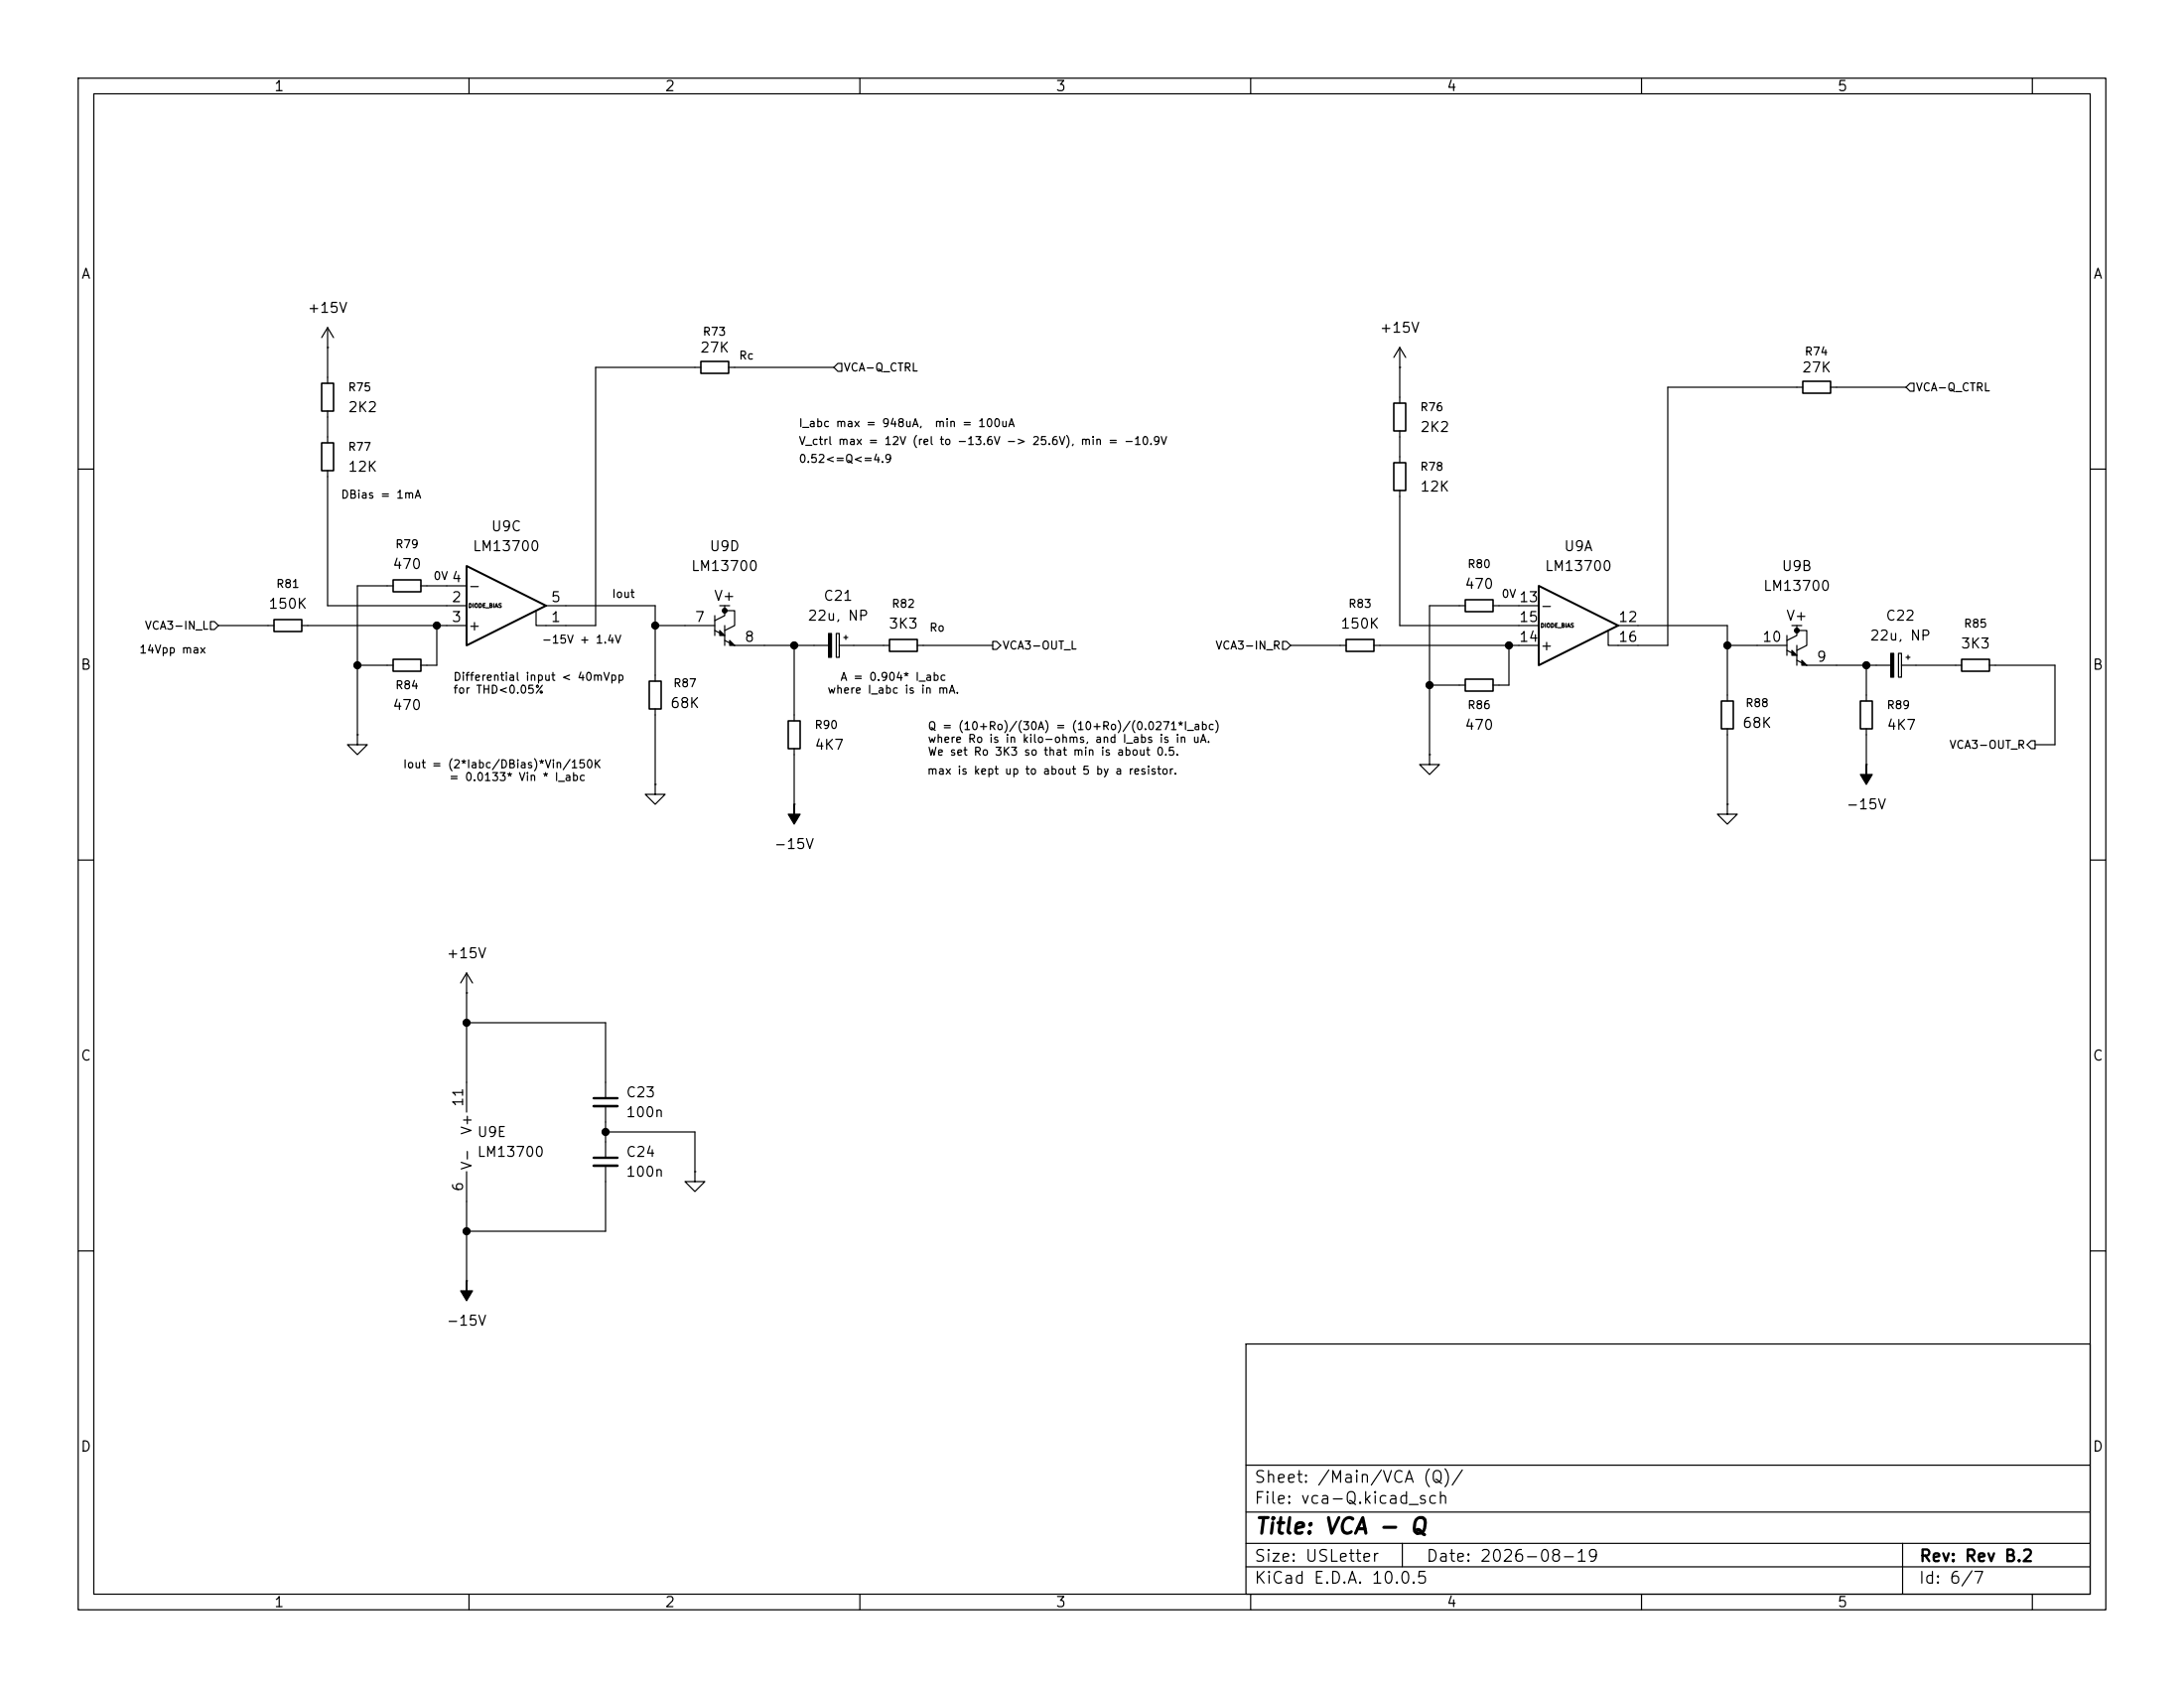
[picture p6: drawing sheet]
<svg xmlns="http://www.w3.org/2000/svg" width="279mm" height="216mm" viewBox="0 0 279 216" stroke-linecap="round" stroke-linejoin="round" font-family="sans-serif">
<g fill="none" stroke="#000" stroke-width=".15">
<path d="M10 10h259.4v195.9h-259.4zM12 12h255.4v191.9h-255.4zM60 10v2M110 10v2M160 10v2M210 10v2M260 10v2M41.9 44.5h.1M41.9 41.9v7.1M41.9 52.6v4M41.9 41.9l-.8 1.3M41.9 41.9l.8 1.3"/>
<path d="M89.7 47h-13.5v33h-7.6v-1.9M93.2 47h13.5M107.2 46.5h.5v1h-.5l-.5-.5zM179.1 47h.1M179.1 44.5v7.1M179.1 55.1v4.1M179.1 44.5l-.8 1.2M179.1 44.5l.7 1.2M230.6 49.5h-17.2v33.1h-7.7v-2M234.2 49.5h9.6M244.3 49h.6v1h-.6l-.5-.5zM10 60h2"/>
<path d="M26.9 79.5h.5l.5 .5-.5 .5h-.5zM41.9 60.2v17.3h17.8M50.3 74.9h-4.6v19.1M53.8 74.9h5.9M69.8 77.5h14v9.6M91.4 78.7v2.6M92.1 77.5h1.2M92.7 77.5v1.2l-1.3 .7M92.7 78.1h1.3v1.9l-1.3 .6M179.1 62.7v17.3h17.7M187.5 77.5h-4.6v19M191 77.5h5.8"/>
<path d="M267.4 60h2M27.9 80h7.2M38.6 80h21.1M45.7 94v1.3h1.3l-1.3 1.2-1.3-1.2h1.3M45.7 94h.1M45.7 85.1h4.6M55.9 80v5.1h-2.1M83.8 80h7.6M83.8 90.7v9.6M91.4 80.6l1.3 .7M92.7 81.9l1.3 .7h12M92.7 80v2.6"/>
<path d="M101.6 82.6v9.6M101.6 95.8v7.1M107 81h.4v3.1h-.4zM107.4 82.6h6.4M107.9 81.5h.6M108.2 81.3v.5M117.3 82.6h9.7M127 82h.5l.5 .6-.5 .5h-.5zM164.1 82h.5l.5 .6-.5 .5h-.5zM165.1 82.6h7.1M175.8 82.6h21M182.9 96.5v1.3h1.2l-1.2 1.3-1.3-1.3h1.3"/>
<path d="M182.9 96.5h.1M182.9 87.6h4.6M193 82.6v5h-2M207 80h14v9.7M221 82.6h7.6M221 93.2v9.7M228.6 81.3v2.5M228.6 83.2l1.3 .6M229.2 80h1.3M229.9 80v1.3l-1.3 .6M229.9 80.6h1.2v2l-1.2 .6M229.9 84.5l1.2 .6h10.8"/>
<path d="M229.9 82.6v2.5M238.8 97.8h.1M238.8 85.1v4.6M238.8 93.2v4.6M242.9 83.6h.4v3h-.4zM243.3 85.1h7.7M243.8 84.1h.5M244.1 83.8v.5M254.5 85.1h8.4v10.2h-2.6M259.8 94.7h.5v1.1h-.5l-.5-.5zM10 110h2M83.8 100.3v1.3h1.3l-1.3 1.3-1.3-1.3h1.3"/>
<path d="M83.8 100.3h.1M101.6 102.9h.1M221 102.9v1.2h1.2l-1.2 1.3-1.3-1.3h1.3M221 102.9h.1M267.4 110h2M59.7 127h.1M59.7 130.8h17.8v9.7M59.7 124.5v17.7M59.7 124.5l-.8 1.2M59.7 124.5l.8 1.2M59.7 149.9v13.9M77.5 141.5v6.6"/>
<path d="M77.5 149.1v8.4h-17.8M77.5 144.8h11.4v5.1M88.9 149.9v1.2h1.3l-1.3 1.3-1.3-1.3h1.3M88.9 149.9h.1M10 160h2M59.7 163.8h.1M159.4 171.9h108v32h-108zM267.4 160h2M159.4 197.4h108M159.4 193.4h108M159.4 187.4h108M179.4 197.4v3"/>
<path d="M243.4 197.4v6.5M60 203.9v2M110 203.9v2M159.4 200.4h108M160 203.9v2M210 203.9v2M260 203.9v2"/>
</g>
<g fill="none" stroke="#000" stroke-width=".2">
<path d="M41.1 49h1.6v3.6h-1.6zM41.1 56.6h1.6v3.6h-1.6zM89.7 46.2h3.5v1.6h-3.5zM178.3 51.6h1.5v3.5h-1.5zM178.3 59.2h1.5v3.5h-1.5zM230.6 48.8h3.6v1.5h-3.6zM35.1 79.2h3.5v1.6h-3.5zM50.3 74.2h3.5v1.5h-3.5zM187.5 76.7h3.5v1.5h-3.5zM50.3 84.3h3.5v1.6h-3.5zM83.1 87.1h1.5v3.6h-1.5zM100.8 92.2h1.6v3.6h-1.6z"/>
<path d="M113.8 81.8h3.5v1.5h-3.5zM172.2 81.8h3.6v1.5h-3.6zM187.5 86.9h3.5v1.5h-3.5zM220.2 89.7h1.5v3.5h-1.5zM238 89.7h1.5v3.5h-1.5zM251 84.3h3.5v1.6h-3.5z"/>
</g>
<path d="M75.9 140.5h3.1M75.9 148.1h3.1" fill="none" stroke="#000" stroke-width=".3"/>
<path d="M75.9 141.5h3.1M75.9 149.1h3.1" fill="none" stroke="#000" stroke-width=".33"/>
<path d="M92.1 80.6l.6 .7h-.6zM93.3 81.9l.7 .7h-.7zM106 81h.4v3.1h-.4zM229.2 83.2l.7 .6h-.7zM230.5 84.5l.6 .6h-.6zM238.8 97.8v1.3h.7l-.7 1.2-.8-1.2h.8zM241.9 83.6h.4v3h-.4zM101.6 102.9v1.2h.8l-.8 1.3-.8-1.3h.8zM59.7 163.8v1.3h.8l-.8 1.3-.8-1.3h.8z" fill="#000" stroke="#000" stroke-width=".15"/>
<g fill="#000" stroke="#000" stroke-width=".25">
<circle cx="92.7" cy="78.1" r=".25"/>
<circle cx="229.9" cy="80.6" r=".25"/>
</g>
<path d="M59.7 72.4l10.1 5.1-10.1 5.1zM196.8 74.9l10.2 5.1-10.2 5.1z" fill="none" stroke="#000" stroke-width=".25"/>
<g fill="#000" stroke="#000" stroke-width=".13">
<circle cx="45.7" cy="85.1" r=".46"/>
<circle cx="55.9" cy="80" r=".46"/>
<circle cx="83.8" cy="80" r=".46"/>
<circle cx="101.6" cy="82.6" r=".46"/>
<circle cx="182.9" cy="87.6" r=".46"/>
<circle cx="193" cy="82.6" r=".46"/>
<circle cx="221" cy="82.6" r=".46"/>
<circle cx="238.8" cy="85.1" r=".46"/>
<circle cx="59.7" cy="130.8" r=".46"/>
<circle cx="59.7" cy="157.5" r=".46"/>
<circle cx="77.5" cy="144.8" r=".46"/>
</g>
<text font-size="2" x="160.4" y="196.7">Title: VCA - Q</text>
<g font-size="1.5">
<text x="160.4" y="190">Sheet: /Main/VCA (Q)/</text>
<text x="160.4" y="192.7">File: vca-Q.kicad_sch</text>
<text x="160.4" y="202.9">KiCad E.D.A. 10.0.5</text>
<text x="160.4" y="200.1">Size: USLetter</text>
<text x="182.4" y="200.1">Date: 2026-08-19</text>
<text x="245.4" y="202.9">Id: 6/7</text>
<text x="245.4" y="200.1">Rev: Rev B.2</text>
</g>
<g font-size="1.3">
<text x="35" y="12">1</text>
<text x="85" y="12">2</text>
<text x="135" y="12">3</text>
<text x="185" y="12">4</text>
<text x="235" y="12">5</text>
<text x="10.3" y="36">A</text>
<text x="267.7" y="36">A</text>
<text x="39.2" y="40.3">+15V</text>
<text x="89.5" y="45.4">27K</text>
<text x="176.4" y="42.9">+15V</text>
<text x="230.4" y="48">27K</text>
<text x="44.4" y="53">2K2</text>
<text x="181.6" y="55.6">2K2</text>
<text x="44.4" y="60.7">12K</text>
<text x="181.6" y="63.2">12K</text>
<text x="60.4" y="70.8">LM13700</text>
<text x="62.7" y="68.3">U9C</text>
<text x="90.7" y="70.8">U9D</text>
<text x="200" y="70.8">U9A</text>
<text x="50.1" y="73.1">470</text>
<text x="57.7" y="77.3">2</text>
<text x="57.7" y="74.8">4</text>
<text x="59.8" y="75.9">-</text>
<text x="70.4" y="77.3">5</text>
<text x="88.3" y="73.4">LM13700</text>
<text x="91.3" y="77.2">V+</text>
<text x="105.3" y="77.2">C21</text>
<text x="187.3" y="75.6">470</text>
<text x="194.2" y="77.3">13</text>
<text x="197.5" y="73.4">LM13700</text>
<text x="225.5" y="75.9">LM13700</text>
<text x="227.8" y="73.4">U9B</text>
<text x="34.3" y="78.2">150K</text>
<text x="57.7" y="79.9">3</text>
<text x="59.8" y="81">+</text>
<text x="70.4" y="79.9">1</text>
<text x="88.8" y="79.9">7</text>
<text x="95.2" y="82.4">8</text>
<text x="103.2" y="79.7">22u, NP</text>
<text x="113.6" y="80.7">3K3</text>
<text x="171.4" y="80.7">150K</text>
<text x="194.2" y="82.4">14</text>
<text x="194.2" y="79.9">15</text>
<text x="197" y="78.4">-</text>
<text x="197" y="83.5">+</text>
<text x="206.9" y="79.9">12</text>
<text x="206.9" y="82.4">16</text>
<text x="225.4" y="82.4">10</text>
<text x="228.4" y="79.7">V+</text>
<text x="239.1" y="82.2">22u, NP</text>
<text x="241.1" y="79.7">C22</text>
<text x="250.8" y="83.3">3K3</text>
<text x="10.2" y="86">B</text>
<text x="232.3" y="85">9</text>
<text x="267.6" y="86">B</text>
<text x="50.1" y="91.1">470</text>
<text x="85.7" y="90.9">68K</text>
<text x="187.3" y="93.7">470</text>
<text x="222.8" y="93.4">68K</text>
<text x="241.3" y="93.7">4K7</text>
<text x="104.1" y="96.2">4K7</text>
<text x="236.1" y="103.8">-15V</text>
<text x="98.9" y="108.9">-15V</text>
<text x="57" y="122.9">+15V</text>
<text x="10.2" y="136">C</text>
<text x="267.6" y="136">C</text>
<text x="59.6" y="141.7" transform="rotate(-90 59.6 141.7)">11</text>
<text x="80" y="140.7">C23</text>
<text x="80" y="143.2">100n</text>
<text x="60.7" y="149.8" transform="rotate(-90 60.7 149.8)">V-</text>
<text x="60.7" y="145.3" transform="rotate(-90 60.7 145.3)">V+</text>
<text x="60.9" y="145.7">U9E</text>
<text x="60.9" y="148.3">LM13700</text>
<text x="80" y="148.3">C24</text>
<text x="59.6" y="152.5" transform="rotate(-90 59.6 152.5)">6</text>
<text x="80" y="150.8">100n</text>
<text x="57" y="169.9">-15V</text>
<text x="10.2" y="186">D</text>
<text x="267.6" y="186">D</text>
<text x="35" y="205.9">1</text>
<text x="85" y="205.9">2</text>
<text x="135" y="205.9">3</text>
<text x="185" y="205.9">4</text>
<text x="235" y="205.9">5</text>
</g>
<g font-size="1">
<text x="89.8" y="43.2">R73</text>
<text x="94.5" y="46.2">Rc</text>
<text x="107.8" y="47.8">VCA-Q_CTRL</text>
<text x="230.8" y="45.7">R74</text>
<text x="44.4" y="50.3">R75</text>
<text x="181.6" y="52.8">R76</text>
<text x="245" y="50.3">VCA-Q_CTRL</text>
<text x="44.4" y="57.9">R77</text>
<text x="102.1" y="59.4">0.52&lt;=Q&lt;=4.9</text>
<text x="102.1" y="57.2">V_ctrl max = 12V (rel to -13.6V -&gt; 25.6V), min = -10.9V</text>
<text x="102.1" y="54.9">I_abc max = 948uA,</text>
<text x="119.5" y="54.9">min = 100uA</text>
<text x="43.5" y="64">DBias = 1mA</text>
<text x="181.6" y="60.5">R78</text>
<text x="50.5" y="70.4">R79</text>
<text x="35.3" y="75.4">R81</text>
<text x="55.4" y="74.4">0V</text>
<text x="78.2" y="76.7">Iout</text>
<text x="114" y="78">R82</text>
<text x="172.4" y="78">R83</text>
<text x="187.7" y="72.9">R80</text>
<text x="192" y="76.7">0V</text>
<text x="17.7" y="83.8">14Vpp max</text>
<text x="18.4" y="80.8">VCA3-IN_L</text>
<text x="69.2" y="82.6">-15V + 1.4V</text>
<text x="118.8" y="81">Ro</text>
<text x="128.2" y="83.3">VCA3-OUT_L</text>
<text x="155.4" y="83.3">VCA3-IN_R</text>
<text x="251.2" y="80.5">R85</text>
<text x="50.5" y="88.4">R84</text>
<text x="57.9" y="87.3">Differential input &lt; 40mVpp</text>
<text x="57.9" y="89">for THD&lt;0.05%</text>
<text x="86.1" y="88.1">R87</text>
<text x="105.8" y="89">where I_abc is in mA.</text>
<text x="107.4" y="87.3">A = 0.904* I_abc</text>
<text x="104.1" y="93.5">R90</text>
<text x="118.6" y="93.6">Q = (10+Ro)/(30A) = (10+Ro)/(0.0271*I_abc)</text>
<text x="118.6" y="95.3">where Ro is in kilo-ohms, and I_abs is in uA.</text>
<text x="187.7" y="90.9">R86</text>
<text x="223.2" y="90.7">R88</text>
<text x="241.3" y="90.9">R89</text>
<text x="51.5" y="98.5">Iout = (2*Iabc/DBias)*Vin/150K</text>
<text x="57.4" y="100.1">= 0.0133* Vin * I_abc</text>
<text x="118.5" y="99.3">max is kept up to about 5 by a resistor.</text>
<text x="118.6" y="96.9">We set Ro 3K3 so that min is about 0.5.</text>
<text x="249.3" y="96">VCA3-OUT_R</text>
</g>
<g font-size=".5">
<text x="59.9" y="77.9">DIODE_BIAS</text>
<text x="197" y="80.4">DIODE_BIAS</text>
</g>
</svg>
